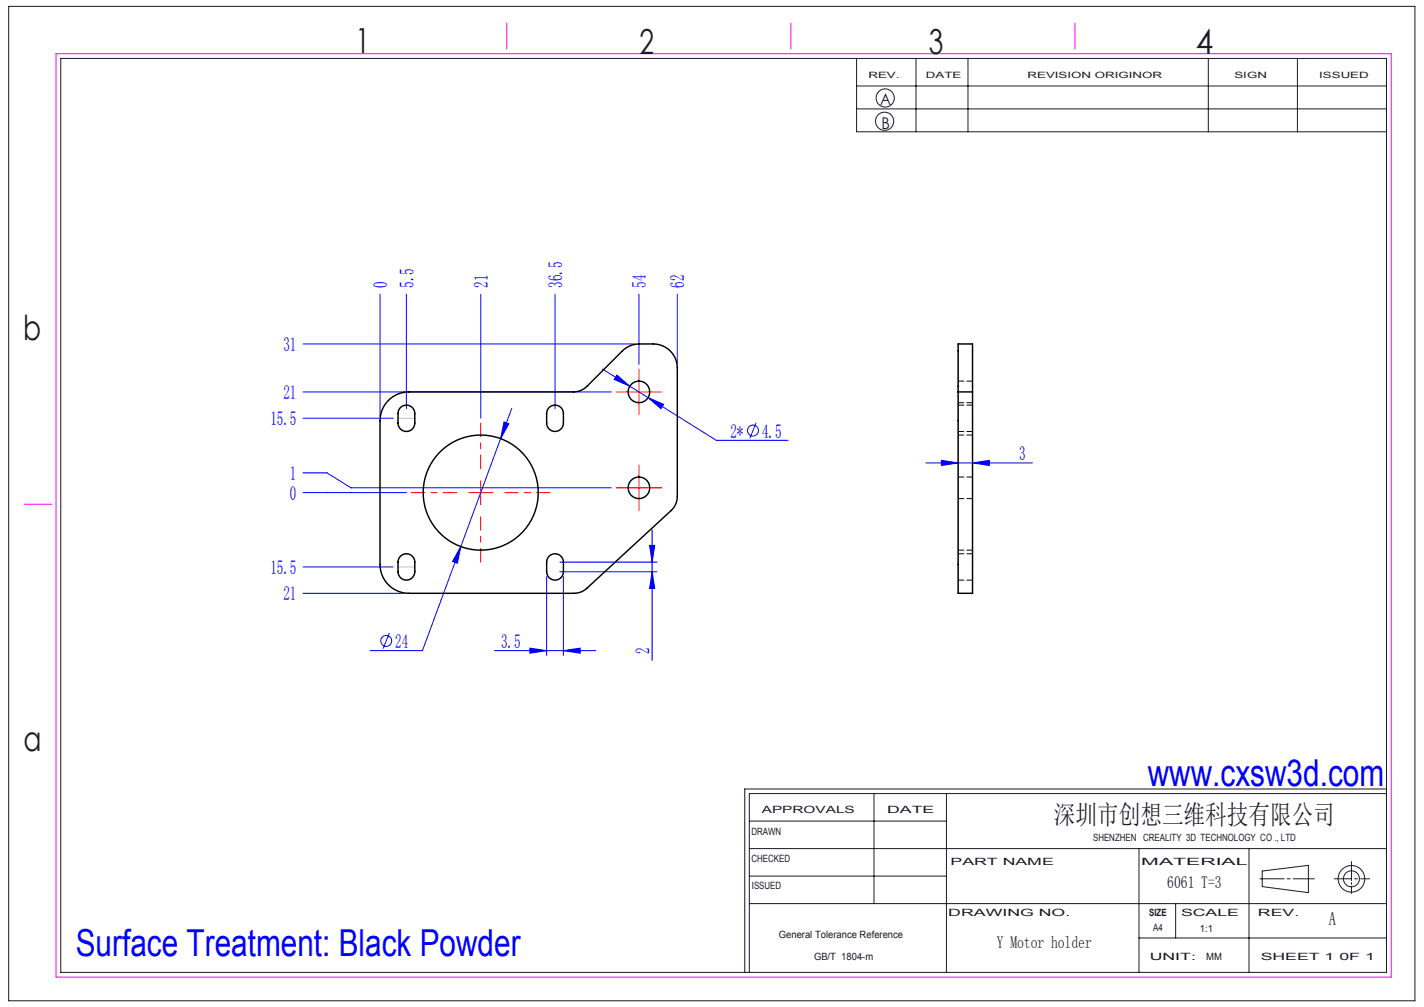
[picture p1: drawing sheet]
<svg xmlns="http://www.w3.org/2000/svg" width="297mm" height="210mm" viewBox="0 0 297 210" stroke-linecap="round" stroke-linejoin="round" font-family="sans-serif">
<g fill="none" stroke="#191924" stroke-width=".21">
<path d="M1.8 1.3h293.3v207.4h-293.3zM12.7 12.2h276.5v190.6h-276.5zM178.7 12.2v15.3h110.5M178.7 17.9h110.5M191.1 12.2v15.3M201.9 12.2v15.3M252 12.2v15.3M270.6 12.2v15.3M178.7 22.7h110.5M156.3 177h132.9M156.3 171.2h41.1M182.3 165.5v22.9"/>
<path d="M197.4 165.5v37.3M237.6 177v25.8M260.5 177v25.8M281.9 179.7v4M289.2 165.5h-132.9v37.3M289.2 164.5h-133.9v38.3M156.3 188.4h132.9M156.3 182.7h41.1M237.6 195.6h51.6M245.2 188.4v7.2M262.8 183.3h5M263.3 181.6l9.6-1.1v5.7l-9.6-1.3z"/>
<path d="M268.5 183.3h.6M269.7 183.3h4.4M278.3 183.3h3.6M281.9 184v.4M281.9 184.8v1.5M282.5 183.3h.6M283.8 183.3h1.9"/>
<circle cx="184.5" cy="25.3" r="1.89"/>
<circle cx="184.6" cy="20.4" r="1.89"/>
<circle cx="281.9" cy="183.3" r="1.67"/>
<circle cx="281.9" cy="183.3" r="2.77"/>
</g>
<path d="M11.7 11.2h278.5v192.6h-278.5zM105.7 4.8v5.4M165 4.8v5.4M224.2 4.8v5.4M5.1 105.1h5.7" fill="none" stroke="#f0f" stroke-width=".21"/>
<g fill="none" stroke="#00f" stroke-width=".21">
<path d="M63.2 71.7h69.1M79.3 61.3v25.4M84.8 61.3v23.9M100.3 61.3v25.9M115.8 61.3v23.9M125.7 77l5.7 3.5M128.7 78.2l2.7 2.3-3.3-1.4zM133.3 61.3v14.7M141.3 61.3v14.4M63.2 87.2h18.8M63.2 81.7h64.3M63.2 98.6h5l5 3.1h54.3"/>
<path d="M105.1 88l1 .4-1.7 3.1zM106.7 85.2l-18.6 50.5h-10.9M131.4 80.5l18 11.3h15M135.2 82.9l3.2 1.4-.5 .9zM157.7 88.2l-1.3 3.2M193.1 96.5h22.2M196.3 96l3.5 .5-3.5 .6zM202.8 96.5l3.5-.5v1.1zM63.2 102.7h21.6M63.2 118.2h18.8M96.1 114l-.7 3.5-1-.4zM116.8 117.2h20.2"/>
<path d="M116.8 119.2h20.2M135.5 113.7h1.1l-.6 3.5zM136 110.5v27.2M136 119.2l.6 3.5h-1.1zM63.2 123.7h21.1M81.2 132l-1.3 3.3M103.1 135.7h21.1M110.5 135.2l3.5 .5-3.5 .5zM114 120.2v16.5M117.5 135.7l3.5-.5v1zM117.5 120.2v16.5"/>
<circle cx="157" cy="89.8" r="1.14"/>
<circle cx="80.6" cy="133.7" r="1.14"/>
</g>
<path d="M100.3 97.7v-9.5M95.3 102.7h-9.5M100.3 107.7v9.5M105.3 102.7h9.5" fill="none" stroke="#f00" stroke-width=".21" stroke-dasharray="30.5 1.3 1.3 1.3" stroke-dashoffset="27.6"/>
<path d="M133.3 79.2v-2.2M130.8 81.7h-2.3M133.3 99.2v-2.2M133.3 84.2v2.3M135.8 81.7h2.2M130.8 101.7h-2.3M133.3 104.2v2.3M135.8 101.7h2.2" fill="none" stroke="#f00" stroke-width=".21" stroke-dasharray="30.5 1.3 1.3 1.3"/>
<path d="M133.3 79.2v5M130.8 81.7h5M133.3 99.2v5M97.8 102.7h5M100.3 100.2v5M130.8 101.7h5" fill="none" stroke="#f00" stroke-width=".21"/>
<path d="M83 87.2h3.5M83 118.2h3.5" fill="none" stroke="#c0c0c0" stroke-width=".21" stroke-dasharray="30.5 1.3 1.3 1.3"/>
<g fill="#00f">
<path d="M105.1 88l-.7 3.5 1.7-3.1zM96.1 114l-1.7 3.1 1 .4zM110.5 135.2l3.5 .5-3.5 .5zM117.5 135.7l3.5-.5v1zM128.7 78.2l-.6 .9 3.3 1.4zM135.2 82.9l2.7 2.3 .5-.9z"/>
<path d="M196.3 96l3.5 .5-3.5 .6zM202.8 96.5l3.5-.5v1.1z"/>
<path d="M135.5 113.7h1.1l-.6 3.5zM136 119.2l.6 3.5h-1.1z"/>
</g>
<g fill="none" stroke="#000" stroke-width=".3">
<path d="M81.3 83.2a6 6 0 0 1 4-1.5h34.3a4 4 0 0 0 2.8-1.1l7.4-7.4a5 5 0 0 1 3.5-1.5 9.8 9.8 0 0 1 4.9 .4 5 5 0 0 1 3.1 4.6v26.8a4 4 0 0 1-1.3 3l-17.6 16.2a4 4 0 0 1-2.7 1h-34.4a6 6 0 0 1-6-6v-30a6 6 0 0 1 2-4.5zM83.4 85.1a1.75 1.75 0 0 1 1.9-.5 1.75 1.75 0 0 1 1.2 1.6v2a1.75 1.75 0 0 1-1.7 1.8 1.75 1.75 0 0 1-1.8-1.8l.1-2.4zM114.4 85.1a1.75 1.75 0 0 1 1.9-.5 1.75 1.75 0 0 1 1.2 1.6v2a1.75 1.75 0 0 1-1.7 1.8 1.75 1.75 0 0 1-1.8-1.8l.1-2.4zM199.8 81.7v42h3v-42M199.8 81.7v-10h3v10M199.8 81.7h3M83.4 116.1a1.75 1.75 0 0 1 1.9-.5 1.75 1.75 0 0 1 1.2 1.6v2a1.75 1.75 0 0 1-1.7 1.8 1.75 1.75 0 0 1-1.8-1.8l.1-2.4zM114.4 116.1a1.75 1.75 0 0 1 1.9-.5 1.75 1.75 0 0 1 1.2 1.6v2a1.75 1.75 0 0 1-1.7 1.8 1.75 1.75 0 0 1-1.8-1.8l.1-2.4z"/>
<circle cx="133.3" cy="81.7" r="2.25"/>
<circle cx="100.3" cy="102.7" r="12"/>
<circle cx="133.3" cy="101.7" r="2.25"/>
</g>
<path d="M202.8 79.5h-3M199.8 90h3M199.8 84h3M202.8 84.5h-3M202.8 90.7h-3M202.8 99.5h-3M199.8 114.7h3M199.8 104h3M202.8 115.5h-3M199.8 121h3" fill="none" stroke="#000" stroke-width=".21" stroke-dasharray="1.3 .6" stroke-dashoffset=".1"/>
<g font-size="7.8" fill="#00f">
<text x="239.4" y="163.9">www.cxsw3d.com</text>
<text x="15.8" y="199.3">Surface Treatment: Black Powder</text>
</g>
<g font-size="7.2" fill="#191924">
<text x="74.1" y="11">1</text>
<text x="133.4" y="11.2">2</text>
<text x="193.7" y="11.3">3</text>
<text x="249.4" y="11.3">4</text>
<text x="4.8" y="70.9">b</text>
<text x="4.9" y="156.5">a</text>
</g>
<text font-size="5.6" fill="#191924" x="219.8" y="171.8">深圳市创想三维科技有限公司</text>
<g font-size="4.1" fill="#00f">
<text x="80.7" y="60" transform="rotate(-90 80.7 60)">0</text>
<text x="86.2" y="60" transform="rotate(-90 86.2 60)">5.5</text>
<text x="101.7" y="60" transform="rotate(-90 101.7 60)">21</text>
<text x="117.2" y="60" transform="rotate(-90 117.2 60)">36.5</text>
<text x="134.7" y="60" transform="rotate(-90 134.7 60)">54</text>
<text x="142.7" y="60" transform="rotate(-90 142.7 60)">62</text>
<text x="59.1" y="73.2">31</text>
<text x="59.1" y="83.2">21</text>
<text x="56.4" y="88.7">15.5</text>
<text x="152.3" y="91.3">2*</text>
<text x="158.9" y="91.3">4.5</text>
<text x="212.6" y="96">3</text>
<text x="60.5" y="100.1">1</text>
<text x="60.5" y="104.2">0</text>
<text x="56.4" y="119.7">15.5</text>
<text x="59.1" y="125.2">21</text>
<text x="82.4" y="135.1">24</text>
<text x="104.5" y="135.1">3.5</text>
<text x="135.4" y="136.4" transform="rotate(-90 135.4 136.4)">2</text>
</g>
<text font-size="3.9" fill="#191924" x="277.2" y="193">A</text>
<g font-size="3.5" fill="#191924">
<text x="243.5" y="185.2">6061 T=3</text>
<text x="207.9" y="197.7">Y Motor holder</text>
</g>
<g font-size="3.4" fill="#191924">
<text x="183.6" y="22">A</text>
<text x="183.8" y="27">B</text>
</g>
<g font-size="2.1" fill="#191924">
<text x="158.9" y="169.5">APPROVALS</text>
<text x="185" y="169.5">DATE</text>
<text x="156.7" y="174.2">DRAWN</text>
<text x="156.7" y="179.7">CHECKED</text>
<text x="228" y="175.4">SHENZHEN CREALITY 3D TECHNOLOGY CO ., LTD</text>
<text x="156.8" y="185.4">ISSUED</text>
<text x="198.2" y="180.4">PART NAME</text>
<text x="238" y="180.4">MATERIAL</text>
<text x="197.8" y="191">DRAWING NO.</text>
<text x="239.7" y="191">SIZE</text>
<text x="246.3" y="191">SCALE</text>
<text x="262.4" y="191">REV.</text>
<text x="162.4" y="195.6">General Tolerance Reference</text>
<text x="240.5" y="194.1">A4</text>
<text x="250.3" y="194.3">1:1</text>
<text x="169.8" y="200.2">GB/T 1804-m</text>
<text x="239.8" y="200.2">UNIT:</text>
<text x="251.6" y="200.2">MM</text>
<text x="262.9" y="200.2">SHEET 1 0F 1</text>
</g>
<g font-size="1.8" fill="#191924">
<text x="181.1" y="16.3">REV.</text>
<text x="193.1" y="16.3">DATE</text>
<text x="214.3" y="16.3">REVISION ORIGINOR</text>
<text x="257.5" y="16.3">SIGN</text>
<text x="275.1" y="16.3">ISSUED</text>
</g>
</svg>
